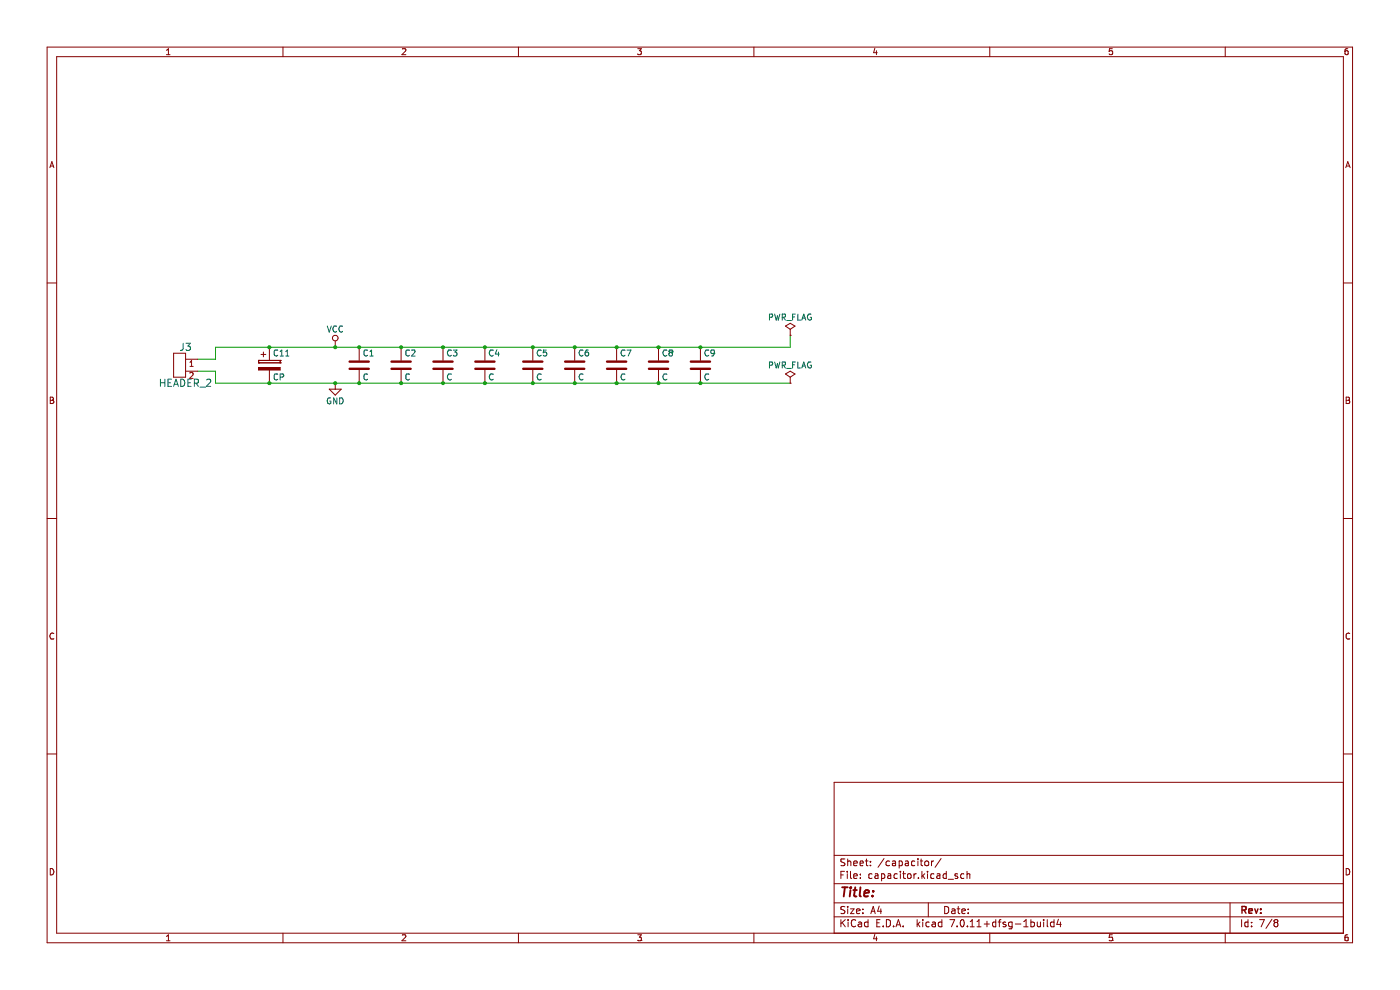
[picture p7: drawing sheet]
(kicad_sch (version 20230121) (generator eeschema)

 (paper "A4")

 (lib_symbols
  (symbol "device:C" (pin_numbers hide) (pin_names (offset 0.254)) (in_bom yes) (on_board yes)
   (property "Reference" "C" (at 0.635 2.54 0) (effects (font (size 1.27 1.27)) (justify left)))
   (property "Value" "C" (at 0.635 -2.54 0) (effects (font (size 1.27 1.27)) (justify left)))
   (property "Footprint" "" (at 0.9652 -3.81 0) (effects (font (size 1.27 1.27)) hide))
   (property "Datasheet" "" (at 0 0 0) (effects (font (size 1.27 1.27)) hide))
   (symbol "C_0_1"
    (polyline (pts (xy -2.032 -0.762) (xy 2.032 -0.762)) (stroke (width 0.508) (type solid)) (fill (type none)))
    (polyline (pts (xy -2.032 0.762) (xy 2.032 0.762)) (stroke (width 0.508) (type solid)) (fill (type none))))
   (symbol "C_1_1"
    (pin passive line (at 0 3.81 270) (length 2.794) (name "~" (effects (font (size 1.27 1.27)))) (number "1" (effects (font (size 1.27 1.27)))))
    (pin passive line (at 0 -3.81 90) (length 2.794) (name "~" (effects (font (size 1.27 1.27)))) (number "2" (effects (font (size 1.27 1.27)))))))
  (symbol "device:CP" (pin_numbers hide) (pin_names (offset 0.254)) (in_bom yes) (on_board yes)
   (property "Reference" "C" (at 0.635 2.54 0) (effects (font (size 1.27 1.27)) (justify left)))
   (property "Value" "CP" (at 0.635 -2.54 0) (effects (font (size 1.27 1.27)) (justify left)))
   (property "Footprint" "" (at 0.9652 -3.81 0) (effects (font (size 1.27 1.27)) hide))
   (property "Datasheet" "" (at 0 0 0) (effects (font (size 1.27 1.27)) hide))
   (symbol "CP_0_1"
    (rectangle (start -2.286 0.508) (end -2.286 1.016) (stroke (width 0) (type solid)) (fill (type none)))
    (rectangle (start -2.286 0.508) (end 2.286 0.508) (stroke (width 0) (type solid)) (fill (type none)))
    (polyline (pts (xy -1.778 2.286) (xy -0.762 2.286)) (stroke (width 0) (type solid)) (fill (type none)))
    (polyline (pts (xy -1.27 2.794) (xy -1.27 1.778)) (stroke (width 0) (type solid)) (fill (type none)))
    (rectangle (start 2.286 -0.508) (end -2.286 -1.016) (stroke (width 0) (type solid)) (fill (type outline)))
    (rectangle (start 2.286 1.016) (end -2.286 1.016) (stroke (width 0) (type solid)) (fill (type none)))
    (rectangle (start 2.286 1.016) (end 2.286 0.508) (stroke (width 0) (type solid)) (fill (type none))))
   (symbol "CP_1_1"
    (pin passive line (at 0 3.81 270) (length 2.794) (name "~" (effects (font (size 1.27 1.27)))) (number "1" (effects (font (size 1.27 1.27)))))
    (pin passive line (at 0 -3.81 90) (length 2.794) (name "~" (effects (font (size 1.27 1.27)))) (number "2" (effects (font (size 1.27 1.27)))))))
  (symbol "power1:GND" (power) (pin_names (offset 0)) (in_bom yes) (on_board yes)
   (property "Reference" "#PWR" (at 0 -6.35 0) (effects (font (size 1.27 1.27)) hide))
   (property "Value" "GND" (at 0 -3.81 0) (effects (font (size 1.27 1.27))))
   (property "Footprint" "" (at 0 0 0) (effects (font (size 1.27 1.27)) hide))
   (property "Datasheet" "" (at 0 0 0) (effects (font (size 1.27 1.27)) hide))
   (symbol "GND_0_1"
    (polyline (pts (xy 0 0) (xy 0 -1.27) (xy 1.27 -1.27) (xy 0 -2.54) (xy -1.27 -1.27) (xy 0 -1.27)) (stroke (width 0) (type solid)) (fill (type none))))
   (symbol "GND_1_1"
    (pin power_in line (at 0 0 270) (length 0) hide (name "GND" (effects (font (size 1.27 1.27)))) (number "1" (effects (font (size 1.27 1.27)))))))
  (symbol "power1:PWR_FLAG" (power) (pin_numbers hide) (pin_names (offset 0) hide) (in_bom yes) (on_board yes)
   (property "Reference" "#FLG" (at 0 1.905 0) (effects (font (size 1.27 1.27)) hide))
   (property "Value" "PWR_FLAG" (at 0 3.81 0) (effects (font (size 1.27 1.27))))
   (property "Footprint" "" (at 0 0 0) (effects (font (size 1.27 1.27)) hide))
   (property "Datasheet" "" (at 0 0 0) (effects (font (size 1.27 1.27)) hide))
   (symbol "PWR_FLAG_0_0"
    (pin power_out line (at 0 0 90) (length 0) (name "pwr" (effects (font (size 1.27 1.27)))) (number "1" (effects (font (size 1.27 1.27))))))
   (symbol "PWR_FLAG_0_1"
    (polyline (pts (xy 0 0) (xy 0 1.27) (xy -1.016 1.905) (xy 0 2.54) (xy 1.016 1.905) (xy 0 1.27)) (stroke (width 0) (type solid)) (fill (type none)))))
  (symbol "power1:VCC" (power) (pin_names (offset 0)) (in_bom yes) (on_board yes)
   (property "Reference" "#PWR" (at 0 -3.81 0) (effects (font (size 1.27 1.27)) hide))
   (property "Value" "VCC" (at 0 3.81 0) (effects (font (size 1.27 1.27))))
   (property "Footprint" "" (at 0 0 0) (effects (font (size 1.27 1.27)) hide))
   (property "Datasheet" "" (at 0 0 0) (effects (font (size 1.27 1.27)) hide))
   (symbol "VCC_0_1"
    (polyline (pts (xy 0 0) (xy 0 1.27)) (stroke (width 0) (type solid)) (fill (type none)))
    (circle (center 0 1.905) (radius 0.635) (stroke (width 0) (type solid)) (fill (type none))))
   (symbol "VCC_1_1"
    (pin power_in line (at 0 0 90) (length 0) hide (name "VCC" (effects (font (size 1.27 1.27)))) (number "1" (effects (font (size 1.27 1.27)))))))
  (symbol "w_connectors:HEADER_2" (pin_names (offset 0)) (in_bom yes) (on_board yes)
   (property "Reference" "J" (at 0 3.81 0) (effects (font (size 1.524 1.524))))
   (property "Value" "HEADER_2" (at 0 -3.81 0) (effects (font (size 1.524 1.524))))
   (property "Footprint" "" (at 0 0 0) (effects (font (size 1.27 1.27)) hide))
   (property "Datasheet" "" (at 0 0 0) (effects (font (size 1.27 1.27)) hide))
   (symbol "HEADER_2_0_1"
    (rectangle (start 2.54 2.54) (end 0 -2.54) (stroke (width 0) (type solid)) (fill (type none))))
   (symbol "HEADER_2_1_1"
    (pin passive line (at -2.54 1.27 0) (length 2.54) (name "~" (effects (font (size 1.27 1.27)))) (number "1" (effects (font (size 1.27 1.27)))))
    (pin passive line (at -2.54 -1.27 0) (length 2.54) (name "~" (effects (font (size 1.27 1.27)))) (number "2" (effects (font (size 1.27 1.27))))))))

 (junction (at 130.81 81.28) (diameter 0) (color 0 0 0 0))
 (junction (at 76.2 81.28) (diameter 0) (color 0 0 0 0))
 (junction (at 139.7 81.28) (diameter 0) (color 0 0 0 0))
 (junction (at 57.15 73.66) (diameter 0) (color 0 0 0 0))
 (junction (at 148.59 81.28) (diameter 0) (color 0 0 0 0))
 (junction (at 85.09 73.66) (diameter 0) (color 0 0 0 0))
 (junction (at 93.98 73.66) (diameter 0) (color 0 0 0 0))
 (junction (at 102.87 73.66) (diameter 0) (color 0 0 0 0))
 (junction (at 130.81 73.66) (diameter 0) (color 0 0 0 0))
 (junction (at 113.03 81.28) (diameter 0) (color 0 0 0 0))
 (junction (at 57.15 81.28) (diameter 0) (color 0 0 0 0))
 (junction (at 93.98 81.28) (diameter 0) (color 0 0 0 0))
 (junction (at 71.12 81.28) (diameter 0) (color 0 0 0 0))
 (junction (at 102.87 81.28) (diameter 0) (color 0 0 0 0))
 (junction (at 121.92 73.66) (diameter 0) (color 0 0 0 0))
 (junction (at 148.59 73.66) (diameter 0) (color 0 0 0 0))
 (junction (at 76.2 73.66) (diameter 0) (color 0 0 0 0))
 (junction (at 71.12 73.66) (diameter 0) (color 0 0 0 0))
 (junction (at 113.03 73.66) (diameter 0) (color 0 0 0 0))
 (junction (at 121.92 81.28) (diameter 0) (color 0 0 0 0))
 (junction (at 85.09 81.28) (diameter 0) (color 0 0 0 0))
 (junction (at 139.7 73.66) (diameter 0) (color 0 0 0 0))

 (wire (pts (xy 139.7 81.28) (xy 148.59 81.28)) (stroke (width 0) (type default)))
 (wire (pts (xy 148.59 81.28) (xy 167.64 81.28)) (stroke (width 0) (type default)))
 (wire (pts (xy 45.72 76.2) (xy 41.91 76.2)) (stroke (width 0) (type default)))
 (wire (pts (xy 93.98 81.28) (xy 102.87 81.28)) (stroke (width 0) (type default)))
 (wire (pts (xy 57.15 73.66) (xy 71.12 73.66)) (stroke (width 0) (type default)))
 (wire (pts (xy 113.03 73.66) (xy 121.92 73.66)) (stroke (width 0) (type default)))
 (wire (pts (xy 130.81 81.28) (xy 139.7 81.28)) (stroke (width 0) (type default)))
 (wire (pts (xy 71.12 73.66) (xy 76.2 73.66)) (stroke (width 0) (type default)))
 (wire (pts (xy 102.87 73.66) (xy 113.03 73.66)) (stroke (width 0) (type default)))
 (wire (pts (xy 139.7 73.66) (xy 148.59 73.66)) (stroke (width 0) (type default)))
 (wire (pts (xy 76.2 81.28) (xy 85.09 81.28)) (stroke (width 0) (type default)))
 (wire (pts (xy 85.09 73.66) (xy 93.98 73.66)) (stroke (width 0) (type default)))
 (wire (pts (xy 41.91 78.74) (xy 45.72 78.74)) (stroke (width 0) (type default)))
 (wire (pts (xy 45.72 73.66) (xy 57.15 73.66)) (stroke (width 0) (type default)))
 (wire (pts (xy 167.64 73.66) (xy 167.64 71.12)) (stroke (width 0) (type default)))
 (wire (pts (xy 121.92 81.28) (xy 130.81 81.28)) (stroke (width 0) (type default)))
 (wire (pts (xy 57.15 81.28) (xy 71.12 81.28)) (stroke (width 0) (type default)))
 (wire (pts (xy 130.81 73.66) (xy 139.7 73.66)) (stroke (width 0) (type default)))
 (wire (pts (xy 102.87 81.28) (xy 113.03 81.28)) (stroke (width 0) (type default)))
 (wire (pts (xy 85.09 81.28) (xy 93.98 81.28)) (stroke (width 0) (type default)))
 (wire (pts (xy 71.12 81.28) (xy 76.2 81.28)) (stroke (width 0) (type default)))
 (wire (pts (xy 121.92 73.66) (xy 130.81 73.66)) (stroke (width 0) (type default)))
 (wire (pts (xy 76.2 73.66) (xy 85.09 73.66)) (stroke (width 0) (type default)))
 (wire (pts (xy 148.59 73.66) (xy 167.64 73.66)) (stroke (width 0) (type default)))
 (wire (pts (xy 113.03 81.28) (xy 121.92 81.28)) (stroke (width 0) (type default)))
 (wire (pts (xy 93.98 73.66) (xy 102.87 73.66)) (stroke (width 0) (type default)))
 (wire (pts (xy 45.72 78.74) (xy 45.72 81.28)) (stroke (width 0) (type default)))
 (wire (pts (xy 45.72 81.28) (xy 57.15 81.28)) (stroke (width 0) (type default)))
 (wire (pts (xy 45.72 73.66) (xy 45.72 76.2)) (stroke (width 0) (type default)))

 (symbol (lib_id "device:C") (at 76.2 77.47 0) (unit 1) (in_bom yes) (on_board yes) (dnp no)
  (property "Reference" "C1" (at 76.835 74.93 0) (effects (font (size 1.27 1.27)) (justify left)))
  (property "Value" "C" (at 76.835 80.01 0) (effects (font (size 1.27 1.27)) (justify left)))
  (property "Footprint" "Capacitor_THT:C_Disc_D3.0mm_W2.0mm_P2.50mm" (at 77.1652 81.28 0) (effects (font (size 1.27 1.27)) hide))
  (property "Datasheet" "" (at 76.2 77.47 0) (effects (font (size 1.27 1.27)) hide)) (pin "1") (pin "2"))

 (symbol (lib_id "device:C") (at 85.09 77.47 0) (unit 1) (in_bom yes) (on_board yes) (dnp no)
  (property "Reference" "C2" (at 85.725 74.93 0) (effects (font (size 1.27 1.27)) (justify left)))
  (property "Value" "C" (at 85.725 80.01 0) (effects (font (size 1.27 1.27)) (justify left)))
  (property "Footprint" "Capacitor_THT:C_Disc_D3.0mm_W2.0mm_P2.50mm" (at 86.0552 81.28 0) (effects (font (size 1.27 1.27)) hide))
  (property "Datasheet" "" (at 85.09 77.47 0) (effects (font (size 1.27 1.27)) hide)) (pin "1") (pin "2"))

 (symbol (lib_id "device:C") (at 93.98 77.47 0) (unit 1) (in_bom yes) (on_board yes) (dnp no)
  (property "Reference" "C3" (at 94.615 74.93 0) (effects (font (size 1.27 1.27)) (justify left)))
  (property "Value" "C" (at 94.615 80.01 0) (effects (font (size 1.27 1.27)) (justify left)))
  (property "Footprint" "Capacitor_THT:C_Disc_D3.0mm_W2.0mm_P2.50mm" (at 94.9452 81.28 0) (effects (font (size 1.27 1.27)) hide))
  (property "Datasheet" "" (at 93.98 77.47 0) (effects (font (size 1.27 1.27)) hide)) (pin "1") (pin "2"))

 (symbol (lib_id "device:C") (at 102.87 77.47 0) (unit 1) (in_bom yes) (on_board yes) (dnp no)
  (property "Reference" "C4" (at 103.505 74.93 0) (effects (font (size 1.27 1.27)) (justify left)))
  (property "Value" "C" (at 103.505 80.01 0) (effects (font (size 1.27 1.27)) (justify left)))
  (property "Footprint" "Capacitor_THT:C_Disc_D3.0mm_W2.0mm_P2.50mm" (at 103.8352 81.28 0) (effects (font (size 1.27 1.27)) hide))
  (property "Datasheet" "" (at 102.87 77.47 0) (effects (font (size 1.27 1.27)) hide)) (pin "1") (pin "2"))

 (symbol (lib_id "device:C") (at 113.03 77.47 0) (unit 1) (in_bom yes) (on_board yes) (dnp no)
  (property "Reference" "C5" (at 113.665 74.93 0) (effects (font (size 1.27 1.27)) (justify left)))
  (property "Value" "C" (at 113.665 80.01 0) (effects (font (size 1.27 1.27)) (justify left)))
  (property "Footprint" "Capacitor_THT:C_Disc_D3.0mm_W2.0mm_P2.50mm" (at 113.9952 81.28 0) (effects (font (size 1.27 1.27)) hide))
  (property "Datasheet" "" (at 113.03 77.47 0) (effects (font (size 1.27 1.27)) hide)) (pin "1") (pin "2"))

 (symbol (lib_id "device:C") (at 121.92 77.47 0) (unit 1) (in_bom yes) (on_board yes) (dnp no)
  (property "Reference" "C6" (at 122.555 74.93 0) (effects (font (size 1.27 1.27)) (justify left)))
  (property "Value" "C" (at 122.555 80.01 0) (effects (font (size 1.27 1.27)) (justify left)))
  (property "Footprint" "Capacitor_THT:C_Disc_D3.0mm_W2.0mm_P2.50mm" (at 122.8852 81.28 0) (effects (font (size 1.27 1.27)) hide))
  (property "Datasheet" "" (at 121.92 77.47 0) (effects (font (size 1.27 1.27)) hide)) (pin "1") (pin "2"))

 (symbol (lib_id "device:C") (at 130.81 77.47 0) (unit 1) (in_bom yes) (on_board yes) (dnp no)
  (property "Reference" "C7" (at 131.445 74.93 0) (effects (font (size 1.27 1.27)) (justify left)))
  (property "Value" "C" (at 131.445 80.01 0) (effects (font (size 1.27 1.27)) (justify left)))
  (property "Footprint" "Capacitor_THT:C_Disc_D3.0mm_W2.0mm_P2.50mm" (at 131.7752 81.28 0) (effects (font (size 1.27 1.27)) hide))
  (property "Datasheet" "" (at 130.81 77.47 0) (effects (font (size 1.27 1.27)) hide)) (pin "1") (pin "2"))

 (symbol (lib_id "device:C") (at 139.7 77.47 0) (unit 1) (in_bom yes) (on_board yes) (dnp no)
  (property "Reference" "C8" (at 140.335 74.93 0) (effects (font (size 1.27 1.27)) (justify left)))
  (property "Value" "C" (at 140.335 80.01 0) (effects (font (size 1.27 1.27)) (justify left)))
  (property "Footprint" "Capacitor_THT:C_Disc_D3.0mm_W2.0mm_P2.50mm" (at 140.6652 81.28 0) (effects (font (size 1.27 1.27)) hide))
  (property "Datasheet" "" (at 139.7 77.47 0) (effects (font (size 1.27 1.27)) hide)) (pin "1") (pin "2"))

 (symbol (lib_id "device:C") (at 148.59 77.47 0) (unit 1) (in_bom yes) (on_board yes) (dnp no)
  (property "Reference" "C9" (at 149.225 74.93 0) (effects (font (size 1.27 1.27)) (justify left)))
  (property "Value" "C" (at 149.225 80.01 0) (effects (font (size 1.27 1.27)) (justify left)))
  (property "Footprint" "Capacitor_THT:C_Disc_D3.0mm_W2.0mm_P2.50mm" (at 149.5552 81.28 0) (effects (font (size 1.27 1.27)) hide))
  (property "Datasheet" "" (at 148.59 77.47 0) (effects (font (size 1.27 1.27)) hide)) (pin "1") (pin "2"))

 (symbol (lib_id "power1:GND") (at 71.12 81.28 0) (unit 1) (in_bom yes) (on_board yes) (dnp no)
  (property "Reference" "#PWR019" (at 71.12 87.63 0) (effects (font (size 1.27 1.27)) hide))
  (property "Value" "GND" (at 71.12 85.09 0) (effects (font (size 1.27 1.27))))
  (property "Footprint" "" (at 71.12 81.28 0) (effects (font (size 1.27 1.27)) hide))
  (property "Datasheet" "" (at 71.12 81.28 0) (effects (font (size 1.27 1.27)) hide)) (pin "1"))

 (symbol (lib_id "power1:VCC") (at 71.12 73.66 0) (unit 1) (in_bom yes) (on_board yes) (dnp no)
  (property "Reference" "#PWR020" (at 71.12 77.47 0) (effects (font (size 1.27 1.27)) hide))
  (property "Value" "VCC" (at 71.12 69.85 0) (effects (font (size 1.27 1.27))))
  (property "Footprint" "" (at 71.12 73.66 0) (effects (font (size 1.27 1.27)) hide))
  (property "Datasheet" "" (at 71.12 73.66 0) (effects (font (size 1.27 1.27)) hide)) (pin "1"))

 (symbol (lib_id "power1:PWR_FLAG") (at 167.64 71.12 0) (unit 1) (in_bom yes) (on_board yes) (dnp no)
  (property "Reference" "#FLG021" (at 167.64 69.215 0) (effects (font (size 1.27 1.27)) hide))
  (property "Value" "PWR_FLAG" (at 167.64 67.31 0) (effects (font (size 1.27 1.27))))
  (property "Footprint" "" (at 167.64 71.12 0) (effects (font (size 1.27 1.27)) hide))
  (property "Datasheet" "" (at 167.64 71.12 0) (effects (font (size 1.27 1.27)) hide)) (pin "1"))

 (symbol (lib_id "device:CP") (at 57.15 77.47 0) (unit 1) (in_bom yes) (on_board yes) (dnp no)
  (property "Reference" "C11" (at 57.785 74.93 0) (effects (font (size 1.27 1.27)) (justify left)))
  (property "Value" "CP" (at 57.785 80.01 0) (effects (font (size 1.27 1.27)) (justify left)))
  (property "Footprint" "Capacitor_THT:C_Disc_D3.4mm_W2.1mm_P2.50mm" (at 58.1152 81.28 0) (effects (font (size 1.27 1.27)) hide))
  (property "Datasheet" "" (at 57.15 77.47 0) (effects (font (size 1.27 1.27)) hide)) (pin "1") (pin "2"))

 (symbol (lib_id "power1:PWR_FLAG") (at 167.64 81.28 0) (unit 1) (in_bom yes) (on_board yes) (dnp no)
  (property "Reference" "#FLG022" (at 167.64 79.375 0) (effects (font (size 1.27 1.27)) hide))
  (property "Value" "PWR_FLAG" (at 167.64 77.47 0) (effects (font (size 1.27 1.27))))
  (property "Footprint" "" (at 167.64 81.28 0) (effects (font (size 1.27 1.27)) hide))
  (property "Datasheet" "" (at 167.64 81.28 0) (effects (font (size 1.27 1.27)) hide)) (pin "1"))

 (symbol (lib_id "w_connectors:HEADER_2") (at 39.37 77.47 0) (mirror y) (unit 1) (in_bom yes) (on_board yes) (dnp no)
  (property "Reference" "J3" (at 39.37 73.66 0) (effects (font (size 1.524 1.524))))
  (property "Value" "HEADER_2" (at 39.37 81.28 0) (effects (font (size 1.524 1.524))))
  (property "Footprint" "Connector_PinHeader_2.54mm:PinHeader_2x01_P2.54mm_Vertical" (at 39.37 77.47 0) (effects (font (size 1.524 1.524)) hide))
  (property "Datasheet" "" (at 39.37 77.47 0) (effects (font (size 1.524 1.524)))) (pin "1") (pin "2")))
